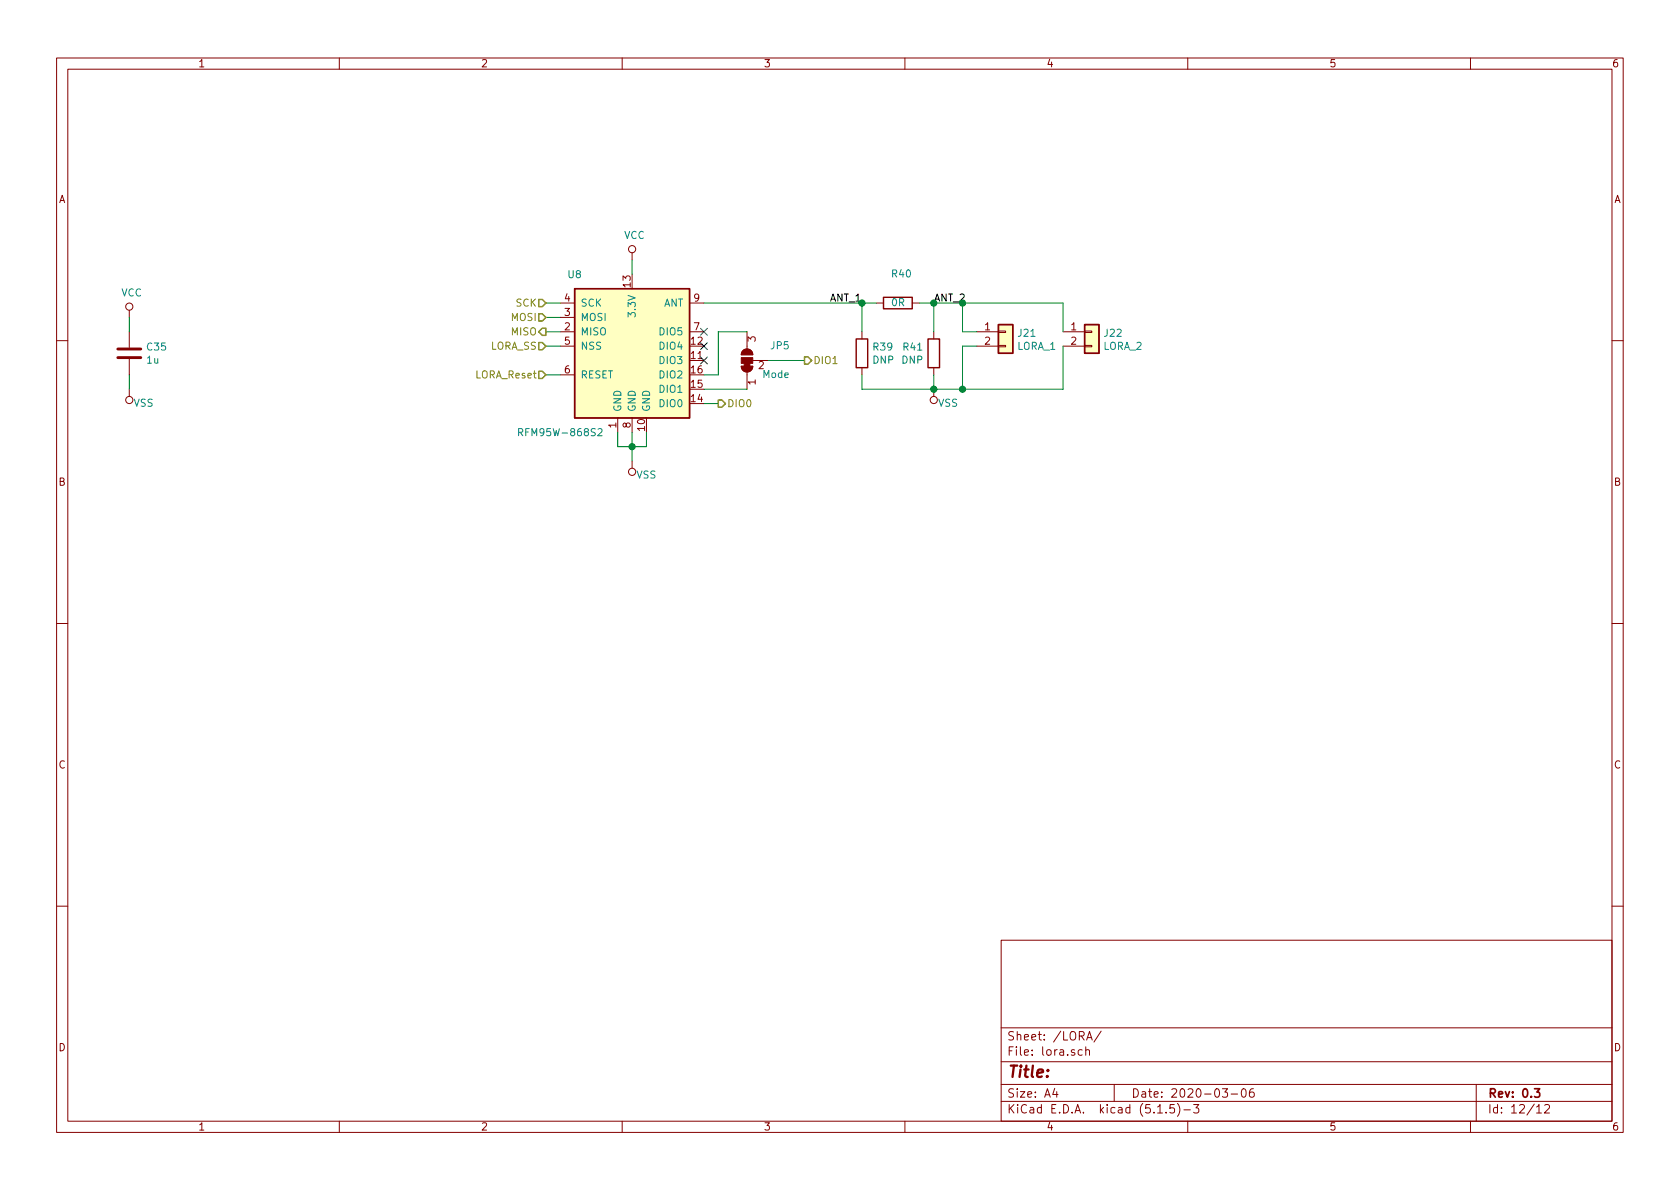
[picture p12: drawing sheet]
EESchema Schematic File Version 4
EELAYER 30 0
EELAYER END
$Descr A4 11693 8268
encoding utf-8
Sheet 12 12
Title ""
Date "2020-03-06"
Rev "0.3"
Comp ""
Comment1 ""
Comment2 ""
Comment3 ""
Comment4 ""
$EndDescr
$Comp
L RF_Module:RFM95W-868S2 U8
U 1 1
P 4400 2400
F 0 "U8" H 4000 2900 50  0000 C CNN
F 1 "RFM95W-868S2" H 3900 1800 50  0000 C CNN
F 2 "RF_Module:HOPERF_RFM9XW_SMD" H 1100 4050 50  0001 C CNN
F 3 "https://www.hoperf.com/data/upload/portal/20181127/5bfcbea20e9ef.pdf" H 1100 4050 50  0001 C CNN
	1    4400 2400
	1    0    0    -1  
$EndComp
Wire Wire Line
	4300 3000 4300 3100
Wire Wire Line
	4300 3100 4400 3100
Wire Wire Line
	4500 3100 4500 3000
Wire Wire Line
	4400 3000 4400 3100
Connection ~ 4400 3100
Wire Wire Line
	4400 3100 4500 3100
Wire Wire Line
	4400 3100 4400 3200
Wire Wire Line
	3800 2100 3900 2100
Wire Wire Line
	3800 2200 3900 2200
Wire Wire Line
	3800 2300 3900 2300
Wire Wire Line
	3800 2400 3900 2400
Text HLabel 3800 2100 0    50   Input ~ 0
SCK
Text HLabel 3800 2200 0    50   Input ~ 0
MOSI
Text HLabel 3800 2300 0    50   Output ~ 0
MISO
Text HLabel 3800 2400 0    50   Input ~ 0
LORA_SS
Wire Wire Line
	4900 2800 5000 2800
Text HLabel 5000 2800 2    50   Output ~ 0
DIO0
Text HLabel 5600 2500 2    50   Output ~ 0
DIO1
NoConn ~ 4900 2300
NoConn ~ 4900 2400
NoConn ~ 4900 2500
Wire Wire Line
	4400 1900 4400 1800
$Comp
L power:VCC #PWR?
U 1 1
P 4400 1800
AR Path="/5DD6D4DA/5DEBB035/5E239B1B" Ref="#PWR?"  Part="1" 
AR Path="/5E15DEC3/5E239B1B" Ref="#PWR?"  Part="1" 
AR Path="/5E151517/5E239B1B" Ref="#PWR?"  Part="1" 
AR Path="/5E22FCEF/5E239B1B" Ref="#PWR058"  Part="1" 
F 0 "#PWR058" H 4400 1650 50  0001 C CNN
F 1 "VCC" H 4417 1973 50  0000 C CNN
F 2 "" H 4400 1800 50  0001 C CNN
F 3 "" H 4400 1800 50  0001 C CNN
	1    4400 1800
	1    0    0    -1  
$EndComp
$Comp
L power:VSS #PWR?
U 1 1
P 4400 3200
AR Path="/5DD6D4DA/5DEBB035/5E23AFC1" Ref="#PWR?"  Part="1" 
AR Path="/5E15DEC3/5E23AFC1" Ref="#PWR?"  Part="1" 
AR Path="/5E151517/5E23AFC1" Ref="#PWR?"  Part="1" 
AR Path="/5E22FCEF/5E23AFC1" Ref="#PWR059"  Part="1" 
F 0 "#PWR059" H 4400 3050 50  0001 C CNN
F 1 "VSS" H 4300 3300 50  0000 C CNN
F 2 "" H 4400 3200 50  0001 C CNN
F 3 "" H 4400 3200 50  0001 C CNN
	1    4400 3200
	-1   0    0    1   
$EndComp
$Comp
L Device:C C?
U 1 1
P 900 2450
AR Path="/5DD6D4DA/5DD6D50E/5E23CB50" Ref="C?"  Part="1" 
AR Path="/5DD6D4DA/5DDED058/5E23CB50" Ref="C?"  Part="1" 
AR Path="/5DD6D4DA/5DDED066/5E23CB50" Ref="C?"  Part="1" 
AR Path="/5DD6D4DA/5DDED074/5E23CB50" Ref="C?"  Part="1" 
AR Path="/5E15DEC3/5E23CB50" Ref="C?"  Part="1" 
AR Path="/5E151517/5E23CB50" Ref="C?"  Part="1" 
AR Path="/5E22FCEF/5E23CB50" Ref="C35"  Part="1" 
F 0 "C35" H 1015 2496 50  0000 L CNN
F 1 "1u" H 1015 2405 50  0000 L CNN
F 2 "Capacitor_SMD:C_0805_2012Metric" H 938 2300 50  0001 C CNN
F 3 "~" H 900 2450 50  0001 C CNN
F 4 "CL21B105KBFNNNE" H 900 2450 50  0001 C CNN "manf#"
F 5 "C28323" H -1400 400 50  0001 C CNN "lcsc#"
	1    900  2450
	1    0    0    -1  
$EndComp
Wire Wire Line
	900  2300 900  2200
$Comp
L power:VCC #PWR?
U 1 1
P 900 2200
AR Path="/5DD6D4DA/5DEBB035/5E23CC62" Ref="#PWR?"  Part="1" 
AR Path="/5E15DEC3/5E23CC62" Ref="#PWR?"  Part="1" 
AR Path="/5E151517/5E23CC62" Ref="#PWR?"  Part="1" 
AR Path="/5E22FCEF/5E23CC62" Ref="#PWR056"  Part="1" 
F 0 "#PWR056" H 900 2050 50  0001 C CNN
F 1 "VCC" H 917 2373 50  0000 C CNN
F 2 "" H 900 2200 50  0001 C CNN
F 3 "" H 900 2200 50  0001 C CNN
	1    900  2200
	1    0    0    -1  
$EndComp
Wire Wire Line
	900  2600 900  2700
$Comp
L power:VSS #PWR?
U 1 1
P 900 2700
AR Path="/5DD6D4DA/5DEBB035/5E23D71D" Ref="#PWR?"  Part="1" 
AR Path="/5E15DEC3/5E23D71D" Ref="#PWR?"  Part="1" 
AR Path="/5E151517/5E23D71D" Ref="#PWR?"  Part="1" 
AR Path="/5E22FCEF/5E23D71D" Ref="#PWR057"  Part="1" 
F 0 "#PWR057" H 900 2550 50  0001 C CNN
F 1 "VSS" H 800 2800 50  0000 C CNN
F 2 "" H 900 2700 50  0001 C CNN
F 3 "" H 900 2700 50  0001 C CNN
	1    900  2700
	-1   0    0    1   
$EndComp
$Comp
L Connector_Generic:Conn_01x02 J?
U 1 1
P 7000 2300
AR Path="/5E1BB661/5E260DF9" Ref="J?"  Part="1" 
AR Path="/5E22FCEF/5E260DF9" Ref="J21"  Part="1" 
F 0 "J21" H 7079 2292 50  0000 L CNN
F 1 "LORA_1" H 7079 2201 50  0000 L CNN
F 2 "Connector_Coaxial:U.FL_Molex_MCRF_73412-0110_Vertical" H 7000 2300 50  0001 C CNN
F 3 "~" H 7000 2300 50  0001 C CNN
F 4 "C88374" H 700 -1200 50  0001 C CNN "lcsc#"
F 5 "U.FL-R-SMT-1(80)" H 700 -1200 50  0001 C CNN "manf#"
	1    7000 2300
	1    0    0    -1  
$EndComp
Wire Wire Line
	6700 2400 6800 2400
$Comp
L Device:R R?
U 1 1
P 6000 2450
AR Path="/5DD6D4DA/5DD6D50E/5E260E04" Ref="R?"  Part="1" 
AR Path="/5DD6D4DA/5DDED058/5E260E04" Ref="R?"  Part="1" 
AR Path="/5DD6D4DA/5DDED066/5E260E04" Ref="R?"  Part="1" 
AR Path="/5DD6D4DA/5DDED074/5E260E04" Ref="R?"  Part="1" 
AR Path="/5DD6D4DA/5DD6D549/5E260E04" Ref="R?"  Part="1" 
AR Path="/5DD6D4DA/5DDFF593/5E260E04" Ref="R?"  Part="1" 
AR Path="/5DD6D4DA/5DE2F431/5E260E04" Ref="R?"  Part="1" 
AR Path="/5DD6D4DA/5DEBB035/5E260E04" Ref="R?"  Part="1" 
AR Path="/5E1BB661/5E260E04" Ref="R?"  Part="1" 
AR Path="/5E22FCEF/5E260E04" Ref="R39"  Part="1" 
F 0 "R39" H 5930 2496 50  0000 R CNN
F 1 "DNP" H 5930 2405 50  0000 R CNN
F 2 "Resistor_SMD:R_0603_1608Metric" V 5930 2450 50  0001 C CNN
F 3 "~" H 6000 2450 50  0001 C CNN
F 4 "DNP" H 6000 2450 50  0001 C CNN "DNP"
	1    6000 2450
	-1   0    0    -1  
$EndComp
$Comp
L Device:R R?
U 1 1
P 6250 2100
AR Path="/5DD6D4DA/5DD6D50E/5E260E0C" Ref="R?"  Part="1" 
AR Path="/5DD6D4DA/5DDED058/5E260E0C" Ref="R?"  Part="1" 
AR Path="/5DD6D4DA/5DDED066/5E260E0C" Ref="R?"  Part="1" 
AR Path="/5DD6D4DA/5DDED074/5E260E0C" Ref="R?"  Part="1" 
AR Path="/5DD6D4DA/5DD6D549/5E260E0C" Ref="R?"  Part="1" 
AR Path="/5DD6D4DA/5DDFF593/5E260E0C" Ref="R?"  Part="1" 
AR Path="/5DD6D4DA/5DE2F431/5E260E0C" Ref="R?"  Part="1" 
AR Path="/5DD6D4DA/5DEBB035/5E260E0C" Ref="R?"  Part="1" 
AR Path="/5E1BB661/5E260E0C" Ref="R?"  Part="1" 
AR Path="/5E22FCEF/5E260E0C" Ref="R40"  Part="1" 
F 0 "R40" V 6450 2150 50  0000 R CNN
F 1 "0R" V 6250 2150 50  0000 R CNN
F 2 "Resistor_SMD:R_0603_1608Metric" V 6180 2100 50  0001 C CNN
F 3 "~" H 6250 2100 50  0001 C CNN
F 4 "C21189" H 600 -1200 50  0001 C CNN "lcsc#"
F 5 "0603WAF0000T5E" H 600 -1200 50  0001 C CNN "manf#"
	1    6250 2100
	0    -1   -1   0   
$EndComp
$Comp
L Device:R R?
U 1 1
P 6500 2450
AR Path="/5DD6D4DA/5DD6D50E/5E260E13" Ref="R?"  Part="1" 
AR Path="/5DD6D4DA/5DDED058/5E260E13" Ref="R?"  Part="1" 
AR Path="/5DD6D4DA/5DDED066/5E260E13" Ref="R?"  Part="1" 
AR Path="/5DD6D4DA/5DDED074/5E260E13" Ref="R?"  Part="1" 
AR Path="/5DD6D4DA/5DD6D549/5E260E13" Ref="R?"  Part="1" 
AR Path="/5DD6D4DA/5DDFF593/5E260E13" Ref="R?"  Part="1" 
AR Path="/5DD6D4DA/5DE2F431/5E260E13" Ref="R?"  Part="1" 
AR Path="/5DD6D4DA/5DEBB035/5E260E13" Ref="R?"  Part="1" 
AR Path="/5E1BB661/5E260E13" Ref="R?"  Part="1" 
AR Path="/5E22FCEF/5E260E13" Ref="R41"  Part="1" 
F 0 "R41" H 6430 2496 50  0000 R CNN
F 1 "DNP" H 6430 2405 50  0000 R CNN
F 2 "Resistor_SMD:R_0603_1608Metric" V 6430 2450 50  0001 C CNN
F 3 "~" H 6500 2450 50  0001 C CNN
F 4 "DNP" H 6500 2450 50  0001 C CNN "DNP"
	1    6500 2450
	1    0    0    -1  
$EndComp
Wire Wire Line
	6400 2100 6500 2100
Wire Wire Line
	6000 2300 6000 2100
Connection ~ 6000 2100
Wire Wire Line
	6000 2100 6100 2100
Wire Wire Line
	6500 2300 6500 2100
Connection ~ 6500 2100
Wire Wire Line
	6500 2100 6700 2100
Wire Wire Line
	6000 2600 6000 2700
Wire Wire Line
	6000 2700 6500 2700
Wire Wire Line
	6500 2700 6500 2600
Wire Wire Line
	6700 2700 6500 2700
Connection ~ 6500 2700
$Comp
L power:VSS #PWR?
U 1 1
P 6500 2700
AR Path="/5E1BB661/5E260E28" Ref="#PWR?"  Part="1" 
AR Path="/5E22FCEF/5E260E28" Ref="#PWR060"  Part="1" 
F 0 "#PWR060" H 6500 2550 50  0001 C CNN
F 1 "VSS" H 6400 2800 50  0000 C CNN
F 2 "" H 6500 2700 50  0001 C CNN
F 3 "" H 6500 2700 50  0001 C CNN
	1    6500 2700
	-1   0    0    1   
$EndComp
Text Label 6000 2100 2    50   ~ 0
ANT_1
Text Label 6500 2100 0    50   ~ 0
ANT_2
Wire Wire Line
	6700 2400 6700 2700
Wire Wire Line
	3800 2600 3900 2600
Text HLabel 3800 2600 0    50   Input ~ 0
LORA_Reset
$Comp
L Jumper:SolderJumper_3_Bridged12 JP5
U 1 1
P 5200 2500
F 0 "JP5" V 5300 2200 50  0000 L CNN
F 1 "Mode" V 5100 2200 50  0000 L CNN
F 2 "Jumper:SolderJumper-3_P1.3mm_Bridged12_RoundedPad1.0x1.5mm_NumberLabels" H 5200 2500 50  0001 C CNN
F 3 "~" H 5200 2500 50  0001 C CNN
	1    5200 2500
	0    -1   -1   0   
$EndComp
Wire Wire Line
	4900 2700 5200 2700
Wire Wire Line
	4900 2600 5000 2600
Wire Wire Line
	5000 2600 5000 2300
Wire Wire Line
	5000 2300 5200 2300
Wire Wire Line
	5350 2500 5600 2500
Wire Wire Line
	4900 2100 6000 2100
Wire Wire Line
	6700 2300 6800 2300
Wire Wire Line
	6700 2100 6700 2300
$Comp
L Connector_Generic:Conn_01x02 J?
U 1 1
P 7600 2300
AR Path="/5E1BB661/5E24562F" Ref="J?"  Part="1" 
AR Path="/5E22FCEF/5E24562F" Ref="J22"  Part="1" 
F 0 "J22" H 7679 2292 50  0000 L CNN
F 1 "LORA_2" H 7679 2201 50  0000 L CNN
F 2 "Connector_PinHeader_1.27mm:PinHeader_1x02_P1.27mm_Vertical" H 7600 2300 50  0001 C CNN
F 3 "~" H 7600 2300 50  0001 C CNN
F 4 "DNP" H 7600 2300 50  0001 C CNN "DNP"
	1    7600 2300
	1    0    0    -1  
$EndComp
Wire Wire Line
	7400 2400 7400 2700
Wire Wire Line
	7400 2700 6700 2700
Connection ~ 6700 2700
Wire Wire Line
	6700 2100 7400 2100
Wire Wire Line
	7400 2100 7400 2300
Connection ~ 6700 2100
$EndSCHEMATC
